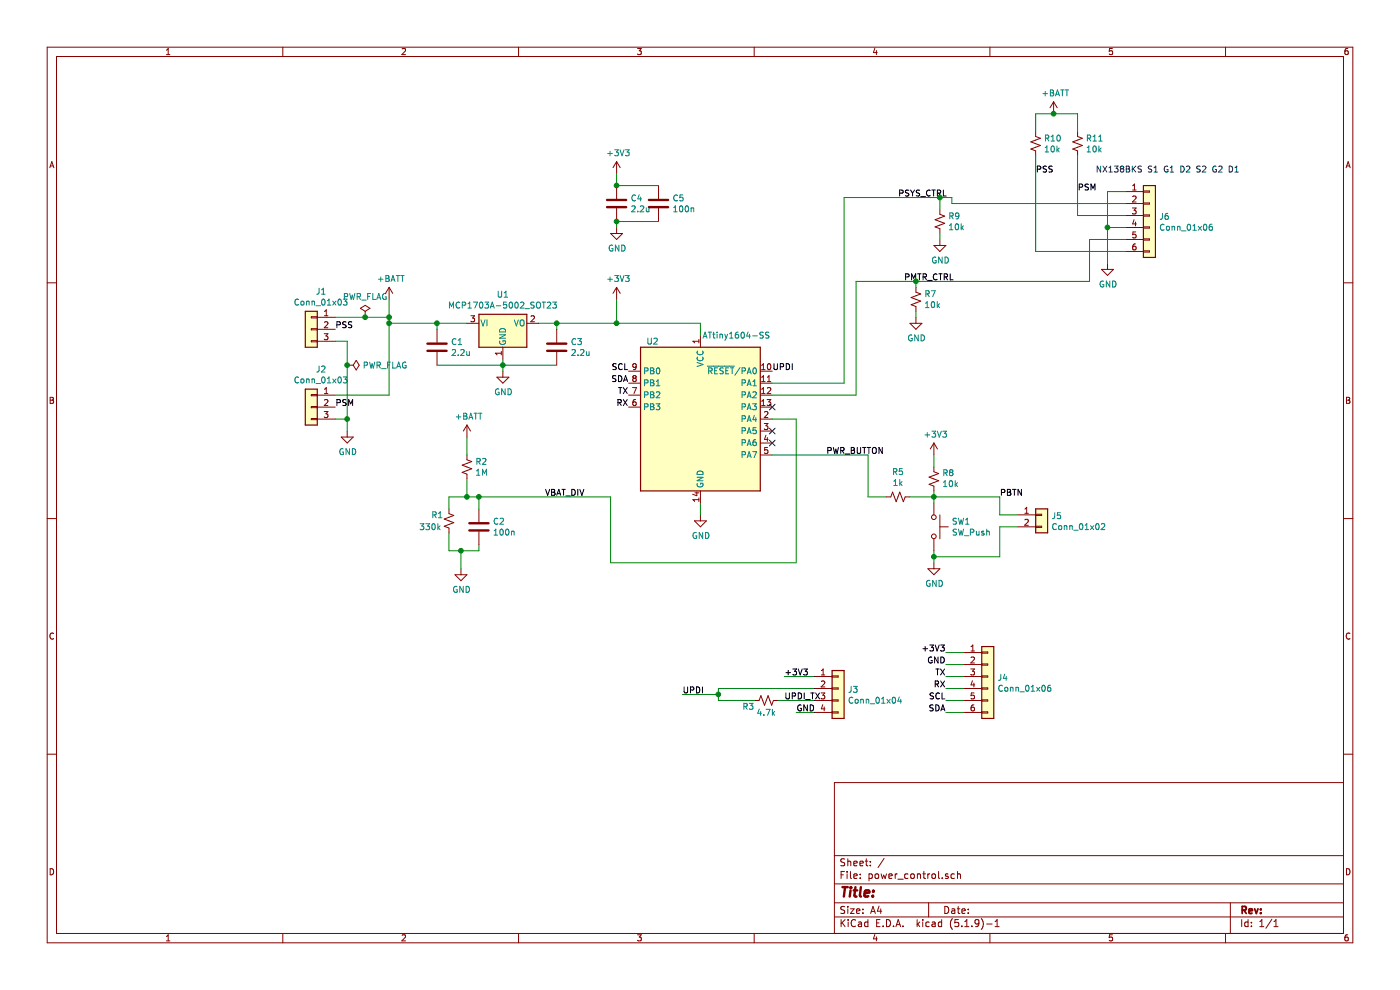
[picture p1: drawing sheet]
EESchema Schematic File Version 4
EELAYER 30 0
EELAYER END
$Descr A4 11693 8268
encoding utf-8
Sheet 1 1
Title ""
Date ""
Rev ""
Comp ""
Comment1 ""
Comment2 ""
Comment3 ""
Comment4 ""
$EndDescr
$Comp
L MCU_Microchip_ATtiny:ATtiny1604-SS U2
U 1 1
P 5850 3500
F 0 "U2" H 5450 4150 50  0000 C CNN
F 1 "ATtiny1604-SS" H 6150 4200 50  0000 C CNN
F 2 "Package_SO:SOIC-14_3.9x8.7mm_P1.27mm" H 5850 3500 50  0001 C CIN
F 3 "http://ww1.microchip.com/downloads/en/DeviceDoc/ATtiny804_1604-Data-Sheet-40002028A.pdf" H 5850 3500 50  0001 C CNN
	1    5850 3500
	1    0    0    -1  
$EndComp
$Comp
L Regulator_Linear:MCP1703A-5002_SOT23 U1
U 1 1
P 4200 2700
F 0 "U1" H 4200 2942 50  0000 C CNN
F 1 "MCP1703A-5002_SOT23" H 4200 2851 50  0000 C CNN
F 2 "Package_TO_SOT_SMD:SOT-23" H 4200 2900 50  0001 C CNN
F 3 "http://ww1.microchip.com/downloads/en/DeviceDoc/20005122B.pdf" H 4200 2650 50  0001 C CNN
	1    4200 2700
	1    0    0    -1  
$EndComp
$Comp
L power:GND #PWR05
U 1 1
P 4200 3100
F 0 "#PWR05" H 4200 2850 50  0001 C CNN
F 1 "GND" H 4205 2927 50  0000 C CNN
F 2 "" H 4200 3100 50  0001 C CNN
F 3 "" H 4200 3100 50  0001 C CNN
	1    4200 3100
	1    0    0    -1  
$EndComp
$Comp
L power:GND #PWR09
U 1 1
P 5850 4300
F 0 "#PWR09" H 5850 4050 50  0001 C CNN
F 1 "GND" H 5855 4127 50  0000 C CNN
F 2 "" H 5850 4300 50  0001 C CNN
F 3 "" H 5850 4300 50  0001 C CNN
	1    5850 4300
	1    0    0    -1  
$EndComp
$Comp
L power:+3V3 #PWR08
U 1 1
P 5150 2500
F 0 "#PWR08" H 5150 2350 50  0001 C CNN
F 1 "+3V3" H 5165 2673 50  0000 C CNN
F 2 "" H 5150 2500 50  0001 C CNN
F 3 "" H 5150 2500 50  0001 C CNN
	1    5150 2500
	1    0    0    -1  
$EndComp
$Comp
L power:+BATT #PWR02
U 1 1
P 3250 2500
F 0 "#PWR02" H 3250 2350 50  0001 C CNN
F 1 "+BATT" H 3265 2673 50  0000 C CNN
F 2 "" H 3250 2500 50  0001 C CNN
F 3 "" H 3250 2500 50  0001 C CNN
	1    3250 2500
	1    0    0    -1  
$EndComp
$Comp
L Connector_Generic:Conn_01x03 J1
U 1 1
P 2600 2750
F 0 "J1" H 2518 3067 50  0000 C CNN
F 1 "Conn_01x03" H 2518 2976 50  0000 C CNN
F 2 "Connector_PinHeader_2.54mm:PinHeader_1x03_P2.54mm_Vertical" H 2600 2750 50  0001 C CNN
F 3 "~" H 2600 2750 50  0001 C CNN
	1    2600 2750
	-1   0    0    -1  
$EndComp
$Comp
L Connector_Generic:Conn_01x03 J2
U 1 1
P 2600 3400
F 0 "J2" H 2518 3717 50  0000 C CNN
F 1 "Conn_01x03" H 2518 3626 50  0000 C CNN
F 2 "Connector_PinHeader_2.54mm:PinHeader_1x03_P2.54mm_Vertical" H 2600 3400 50  0001 C CNN
F 3 "~" H 2600 3400 50  0001 C CNN
	1    2600 3400
	-1   0    0    -1  
$EndComp
Wire Wire Line
	2800 2650 3050 2650
Wire Wire Line
	3250 2650 3250 2500
Wire Wire Line
	3250 2650 3250 2700
Wire Wire Line
	3250 2700 3650 2700
Connection ~ 3250 2650
Wire Wire Line
	2800 3300 3250 3300
Wire Wire Line
	3250 3300 3250 2700
Connection ~ 3250 2700
Wire Wire Line
	2800 2850 2900 2850
Wire Wire Line
	2900 2850 2900 3050
Wire Wire Line
	2900 3500 2800 3500
Wire Wire Line
	2900 3500 2900 3600
Connection ~ 2900 3500
$Comp
L power:GND #PWR01
U 1 1
P 2900 3600
F 0 "#PWR01" H 2900 3350 50  0001 C CNN
F 1 "GND" H 2905 3427 50  0000 C CNN
F 2 "" H 2900 3600 50  0001 C CNN
F 3 "" H 2900 3600 50  0001 C CNN
	1    2900 3600
	1    0    0    -1  
$EndComp
Wire Wire Line
	4200 3100 4200 3050
Wire Wire Line
	4500 2700 4650 2700
Wire Wire Line
	5850 2700 5850 2800
Wire Wire Line
	5150 2500 5150 2700
Connection ~ 5150 2700
Wire Wire Line
	5150 2700 5850 2700
$Comp
L Device:C C1
U 1 1
P 3650 2900
F 0 "C1" H 3765 2946 50  0000 L CNN
F 1 "2.2u" H 3765 2855 50  0000 L CNN
F 2 "Capacitor_SMD:C_0603_1608Metric_Pad1.08x0.95mm_HandSolder" H 3688 2750 50  0001 C CNN
F 3 "~" H 3650 2900 50  0001 C CNN
	1    3650 2900
	1    0    0    -1  
$EndComp
$Comp
L Device:C C3
U 1 1
P 4650 2900
F 0 "C3" H 4765 2946 50  0000 L CNN
F 1 "2.2u" H 4765 2855 50  0000 L CNN
F 2 "Capacitor_SMD:C_0603_1608Metric_Pad1.08x0.95mm_HandSolder" H 4688 2750 50  0001 C CNN
F 3 "~" H 4650 2900 50  0001 C CNN
	1    4650 2900
	1    0    0    -1  
$EndComp
$Comp
L Device:C C2
U 1 1
P 4000 4400
F 0 "C2" H 4115 4446 50  0000 L CNN
F 1 "100n" H 4115 4355 50  0000 L CNN
F 2 "Capacitor_SMD:C_0603_1608Metric_Pad1.08x0.95mm_HandSolder" H 4038 4250 50  0001 C CNN
F 3 "~" H 4000 4400 50  0001 C CNN
	1    4000 4400
	1    0    0    -1  
$EndComp
$Comp
L Device:R_Small_US R1
U 1 1
P 3750 4350
F 0 "R1" H 3600 4400 50  0000 L CNN
F 1 "330k" H 3500 4300 50  0000 L CNN
F 2 "Resistor_SMD:R_0603_1608Metric_Pad0.98x0.95mm_HandSolder" H 3750 4350 50  0001 C CNN
F 3 "~" H 3750 4350 50  0001 C CNN
	1    3750 4350
	1    0    0    -1  
$EndComp
$Comp
L Device:R_Small_US R2
U 1 1
P 3900 3900
F 0 "R2" H 3968 3946 50  0000 L CNN
F 1 "1M" H 3968 3855 50  0000 L CNN
F 2 "Resistor_SMD:R_0603_1608Metric_Pad0.98x0.95mm_HandSolder" H 3900 3900 50  0001 C CNN
F 3 "~" H 3900 3900 50  0001 C CNN
	1    3900 3900
	1    0    0    -1  
$EndComp
$Comp
L Device:R_Small_US R8
U 1 1
P 7800 4000
F 0 "R8" H 7732 3954 50  0000 R CNN
F 1 "10k" H 7732 4045 50  0000 R CNN
F 2 "Resistor_SMD:R_0603_1608Metric_Pad0.98x0.95mm_HandSolder" H 7800 4000 50  0001 C CNN
F 3 "~" H 7800 4000 50  0001 C CNN
	1    7800 4000
	-1   0    0    1   
$EndComp
$Comp
L Device:R_Small_US R9
U 1 1
P 7850 1850
F 0 "R9" H 7918 1896 50  0000 L CNN
F 1 "10k" H 7918 1805 50  0000 L CNN
F 2 "Resistor_SMD:R_0603_1608Metric_Pad0.98x0.95mm_HandSolder" H 7850 1850 50  0001 C CNN
F 3 "~" H 7850 1850 50  0001 C CNN
	1    7850 1850
	1    0    0    -1  
$EndComp
$Comp
L Device:R_Small_US R11
U 1 1
P 9000 1200
F 0 "R11" H 9068 1246 50  0000 L CNN
F 1 "10k" H 9068 1155 50  0000 L CNN
F 2 "Resistor_SMD:R_0603_1608Metric_Pad0.98x0.95mm_HandSolder" H 9000 1200 50  0001 C CNN
F 3 "~" H 9000 1200 50  0001 C CNN
	1    9000 1200
	1    0    0    -1  
$EndComp
$Comp
L Connector_Generic:Conn_01x06 J6
U 1 1
P 9600 1800
F 0 "J6" H 9680 1792 50  0000 L CNN
F 1 "Conn_01x06" H 9680 1701 50  0000 L CNN
F 2 "Package_TO_SOT_SMD:SOT-363_SC-70-6_Handsoldering" H 9600 1800 50  0001 C CNN
F 3 "~" H 9600 1800 50  0001 C CNN
	1    9600 1800
	1    0    0    -1  
$EndComp
Text Notes 9150 1450 0    50   ~ 0
NX138BKS S1 G1 D2 S2 G2 D1
$Comp
L power:GND #PWR015
U 1 1
P 9250 2200
F 0 "#PWR015" H 9250 1950 50  0001 C CNN
F 1 "GND" H 9255 2027 50  0000 C CNN
F 2 "" H 9250 2200 50  0001 C CNN
F 3 "" H 9250 2200 50  0001 C CNN
	1    9250 2200
	1    0    0    -1  
$EndComp
Wire Wire Line
	9250 2200 9250 1900
Wire Wire Line
	9250 1600 9400 1600
Wire Wire Line
	9400 1900 9250 1900
Connection ~ 9250 1900
Wire Wire Line
	9250 1900 9250 1600
Wire Wire Line
	9400 1800 9000 1800
Wire Wire Line
	9000 1800 9000 1300
$Comp
L Device:R_Small_US R10
U 1 1
P 8650 1200
F 0 "R10" H 8718 1246 50  0000 L CNN
F 1 "10k" H 8718 1155 50  0000 L CNN
F 2 "Resistor_SMD:R_0603_1608Metric_Pad0.98x0.95mm_HandSolder" H 8650 1200 50  0001 C CNN
F 3 "~" H 8650 1200 50  0001 C CNN
	1    8650 1200
	1    0    0    -1  
$EndComp
Wire Wire Line
	9400 2100 8650 2100
Wire Wire Line
	8650 2100 8650 1300
Wire Wire Line
	9000 1100 9000 950 
Wire Wire Line
	9000 950  8800 950 
Wire Wire Line
	8650 950  8650 1100
$Comp
L power:+BATT #PWR014
U 1 1
P 8800 950
F 0 "#PWR014" H 8800 800 50  0001 C CNN
F 1 "+BATT" H 8815 1123 50  0000 C CNN
F 2 "" H 8800 950 50  0001 C CNN
F 3 "" H 8800 950 50  0001 C CNN
	1    8800 950 
	1    0    0    -1  
$EndComp
Connection ~ 8800 950 
Wire Wire Line
	8800 950  8650 950 
$Comp
L Device:R_Small_US R7
U 1 1
P 7650 2500
F 0 "R7" H 7718 2546 50  0000 L CNN
F 1 "10k" H 7718 2455 50  0000 L CNN
F 2 "Resistor_SMD:R_0603_1608Metric_Pad0.98x0.95mm_HandSolder" H 7650 2500 50  0001 C CNN
F 3 "~" H 7650 2500 50  0001 C CNN
	1    7650 2500
	1    0    0    -1  
$EndComp
$Comp
L power:GND #PWR010
U 1 1
P 7650 2650
F 0 "#PWR010" H 7650 2400 50  0001 C CNN
F 1 "GND" H 7655 2477 50  0000 C CNN
F 2 "" H 7650 2650 50  0001 C CNN
F 3 "" H 7650 2650 50  0001 C CNN
	1    7650 2650
	1    0    0    -1  
$EndComp
$Comp
L power:GND #PWR013
U 1 1
P 7850 2000
F 0 "#PWR013" H 7850 1750 50  0001 C CNN
F 1 "GND" H 7855 1827 50  0000 C CNN
F 2 "" H 7850 2000 50  0001 C CNN
F 3 "" H 7850 2000 50  0001 C CNN
	1    7850 2000
	1    0    0    -1  
$EndComp
Wire Wire Line
	7650 2600 7650 2650
Wire Wire Line
	7650 2350 7650 2400
Wire Wire Line
	7650 2350 9100 2350
Wire Wire Line
	9100 2350 9100 2000
Wire Wire Line
	9100 2000 9400 2000
Connection ~ 7650 2350
Wire Wire Line
	9400 1700 7950 1700
Wire Wire Line
	7950 1700 7950 1650
Wire Wire Line
	7950 1650 7850 1650
Wire Wire Line
	7850 1750 7850 1650
Connection ~ 7850 1650
Wire Wire Line
	7850 2000 7850 1950
$Comp
L Switch:SW_Push SW1
U 1 1
P 7800 4400
F 0 "SW1" V 7754 4548 50  0000 L CNN
F 1 "SW_Push" V 7845 4548 50  0000 L CNN
F 2 "Button_Switch_SMD:SW_SPST_TL3305A" H 7800 4600 50  0001 C CNN
F 3 "~" H 7800 4600 50  0001 C CNN
	1    7800 4400
	0    1    1    0   
$EndComp
$Comp
L power:GND #PWR012
U 1 1
P 7800 4700
F 0 "#PWR012" H 7800 4450 50  0001 C CNN
F 1 "GND" H 7805 4527 50  0000 C CNN
F 2 "" H 7800 4700 50  0001 C CNN
F 3 "" H 7800 4700 50  0001 C CNN
	1    7800 4700
	1    0    0    -1  
$EndComp
$Comp
L power:+3V3 #PWR011
U 1 1
P 7800 3800
F 0 "#PWR011" H 7800 3650 50  0001 C CNN
F 1 "+3V3" H 7815 3973 50  0000 C CNN
F 2 "" H 7800 3800 50  0001 C CNN
F 3 "" H 7800 3800 50  0001 C CNN
	1    7800 3800
	1    0    0    -1  
$EndComp
Wire Wire Line
	7800 3800 7800 3900
Wire Wire Line
	7800 4100 7800 4150
Wire Wire Line
	7800 4600 7800 4650
Wire Wire Line
	7800 4150 7600 4150
Wire Wire Line
	7250 4150 7250 3800
Connection ~ 7800 4150
Wire Wire Line
	7800 4150 7800 4200
Wire Wire Line
	7150 2350 7150 3300
Wire Wire Line
	7050 1650 7050 3200
$Comp
L power:GND #PWR03
U 1 1
P 3850 4750
F 0 "#PWR03" H 3850 4500 50  0001 C CNN
F 1 "GND" H 3855 4577 50  0000 C CNN
F 2 "" H 3850 4750 50  0001 C CNN
F 3 "" H 3850 4750 50  0001 C CNN
	1    3850 4750
	1    0    0    -1  
$EndComp
$Comp
L power:+BATT #PWR04
U 1 1
P 3900 3650
F 0 "#PWR04" H 3900 3500 50  0001 C CNN
F 1 "+BATT" H 3915 3823 50  0000 C CNN
F 2 "" H 3900 3650 50  0001 C CNN
F 3 "" H 3900 3650 50  0001 C CNN
	1    3900 3650
	1    0    0    -1  
$EndComp
Wire Wire Line
	3900 3650 3900 3800
Wire Wire Line
	3750 4250 3750 4150
Wire Wire Line
	3750 4150 3900 4150
Wire Wire Line
	4000 4150 4000 4250
Wire Wire Line
	3900 4150 3900 4000
Connection ~ 3900 4150
Wire Wire Line
	3900 4150 4000 4150
Wire Wire Line
	4000 4550 4000 4600
Wire Wire Line
	4000 4600 3850 4600
Wire Wire Line
	3750 4600 3750 4450
Wire Wire Line
	3850 4750 3850 4600
Connection ~ 3850 4600
Wire Wire Line
	3850 4600 3750 4600
Wire Wire Line
	4000 4150 5100 4150
Connection ~ 4000 4150
$Comp
L Connector_Generic:Conn_01x06 J4
U 1 1
P 8250 5650
F 0 "J4" H 8330 5642 50  0000 L CNN
F 1 "Conn_01x06" H 8330 5551 50  0000 L CNN
F 2 "Connector_PinHeader_2.54mm:PinHeader_1x06_P2.54mm_Vertical" H 8250 5650 50  0001 C CNN
F 3 "~" H 8250 5650 50  0001 C CNN
	1    8250 5650
	1    0    0    -1  
$EndComp
Wire Wire Line
	7900 5450 8050 5450
Wire Wire Line
	8050 5550 7900 5550
Wire Wire Line
	8050 5650 7900 5650
Wire Wire Line
	8050 5750 7900 5750
Wire Wire Line
	8050 5850 7900 5850
Wire Wire Line
	8050 5950 7900 5950
Text Label 7900 5450 2    50   ~ 0
+3V3
Text Label 7900 5550 2    50   ~ 0
GND
Text Label 7900 5650 2    50   ~ 0
TX
Text Label 7900 5750 2    50   ~ 0
RX
Text Label 7900 5850 2    50   ~ 0
SCL
Text Label 7900 5950 2    50   ~ 0
SDA
Text Label 5250 3300 2    50   ~ 0
TX
Text Label 5250 3400 2    50   ~ 0
RX
Text Label 5250 3100 2    50   ~ 0
SCL
Text Label 5250 3200 2    50   ~ 0
SDA
$Comp
L Connector_Generic:Conn_01x04 J3
U 1 1
P 7000 5750
F 0 "J3" H 7080 5742 50  0000 L CNN
F 1 "Conn_01x04" H 7080 5651 50  0000 L CNN
F 2 "Connector_PinHeader_2.54mm:PinHeader_1x04_P2.54mm_Vertical" H 7000 5750 50  0001 C CNN
F 3 "~" H 7000 5750 50  0001 C CNN
	1    7000 5750
	1    0    0    -1  
$EndComp
Wire Wire Line
	6800 5650 6550 5650
Wire Wire Line
	6800 5950 6650 5950
Text Label 6550 5650 0    50   ~ 0
+3V3
Text Label 6650 5950 0    50   ~ 0
GND
$Comp
L Device:R_Small_US R3
U 1 1
P 6400 5850
F 0 "R3" V 6450 5700 50  0000 C CNN
F 1 "4.7k" V 6500 5850 50  0000 C CNN
F 2 "Resistor_SMD:R_0603_1608Metric_Pad0.98x0.95mm_HandSolder" H 6400 5850 50  0001 C CNN
F 3 "~" H 6400 5850 50  0001 C CNN
	1    6400 5850
	0    1    1    0   
$EndComp
Wire Wire Line
	6800 5850 6500 5850
Wire Wire Line
	6300 5850 6000 5850
Wire Wire Line
	6000 5850 6000 5800
Wire Wire Line
	6000 5750 6800 5750
Wire Wire Line
	6000 5800 5700 5800
Connection ~ 6000 5800
Wire Wire Line
	6000 5800 6000 5750
Text Label 5700 5800 0    50   ~ 0
UPDI
Text Label 6450 3100 0    50   ~ 0
UPDI
$Comp
L Connector_Generic:Conn_01x02 J5
U 1 1
P 8700 4300
F 0 "J5" H 8780 4292 50  0000 L CNN
F 1 "Conn_01x02" H 8780 4201 50  0000 L CNN
F 2 "Connector_PinHeader_2.54mm:PinHeader_1x02_P2.54mm_Vertical" H 8700 4300 50  0001 C CNN
F 3 "~" H 8700 4300 50  0001 C CNN
	1    8700 4300
	1    0    0    -1  
$EndComp
Wire Wire Line
	7800 4150 8350 4150
Wire Wire Line
	8350 4150 8350 4300
Wire Wire Line
	8350 4300 8500 4300
Wire Wire Line
	8350 4400 8350 4650
Wire Wire Line
	8350 4650 7800 4650
Wire Wire Line
	8350 4400 8500 4400
Connection ~ 7800 4650
Wire Wire Line
	7800 4650 7800 4700
$Comp
L Device:R_Small_US R5
U 1 1
P 7500 4150
F 0 "R5" V 7705 4150 50  0000 C CNN
F 1 "1k" V 7614 4150 50  0000 C CNN
F 2 "Resistor_SMD:R_0603_1608Metric_Pad0.98x0.95mm_HandSolder" H 7500 4150 50  0001 C CNN
F 3 "~" H 7500 4150 50  0001 C CNN
	1    7500 4150
	0    -1   -1   0   
$EndComp
Wire Wire Line
	7400 4150 7250 4150
Wire Wire Line
	3650 3050 4200 3050
Connection ~ 4200 3050
Wire Wire Line
	4200 3050 4200 3000
Wire Wire Line
	4200 3050 4650 3050
Wire Wire Line
	4650 2750 4650 2700
Connection ~ 4650 2700
Wire Wire Line
	4650 2700 5150 2700
Wire Wire Line
	3650 2750 3650 2700
Connection ~ 3650 2700
Wire Wire Line
	3650 2700 3900 2700
Text Label 8650 1450 0    50   ~ 0
PSS
Text Label 9000 1600 0    50   ~ 0
PSM
Text Label 2800 2750 0    50   ~ 0
PSS
Text Label 2800 3400 0    50   ~ 0
PSM
Wire Wire Line
	5850 4300 5850 4200
$Comp
L Device:C C4
U 1 1
P 5150 1700
F 0 "C4" H 5265 1746 50  0000 L CNN
F 1 "2.2u" H 5265 1655 50  0000 L CNN
F 2 "Capacitor_SMD:C_0603_1608Metric_Pad1.08x0.95mm_HandSolder" H 5188 1550 50  0001 C CNN
F 3 "~" H 5150 1700 50  0001 C CNN
	1    5150 1700
	1    0    0    -1  
$EndComp
$Comp
L power:+3V3 #PWR06
U 1 1
P 5150 1450
F 0 "#PWR06" H 5150 1300 50  0001 C CNN
F 1 "+3V3" H 5165 1623 50  0000 C CNN
F 2 "" H 5150 1450 50  0001 C CNN
F 3 "" H 5150 1450 50  0001 C CNN
	1    5150 1450
	1    0    0    -1  
$EndComp
$Comp
L power:GND #PWR07
U 1 1
P 5150 1900
F 0 "#PWR07" H 5150 1650 50  0001 C CNN
F 1 "GND" H 5155 1727 50  0000 C CNN
F 2 "" H 5150 1900 50  0001 C CNN
F 3 "" H 5150 1900 50  0001 C CNN
	1    5150 1900
	1    0    0    -1  
$EndComp
$Comp
L Device:C C5
U 1 1
P 5500 1700
F 0 "C5" H 5615 1746 50  0000 L CNN
F 1 "100n" H 5615 1655 50  0000 L CNN
F 2 "Capacitor_SMD:C_0603_1608Metric_Pad1.08x0.95mm_HandSolder" H 5538 1550 50  0001 C CNN
F 3 "~" H 5500 1700 50  0001 C CNN
	1    5500 1700
	1    0    0    -1  
$EndComp
Wire Wire Line
	5500 1550 5150 1550
Wire Wire Line
	5150 1550 5150 1450
Connection ~ 5150 1550
Wire Wire Line
	5500 1850 5150 1850
Wire Wire Line
	5150 1850 5150 1900
Connection ~ 5150 1850
$Comp
L power:PWR_FLAG #FLG0101
U 1 1
P 3050 2650
F 0 "#FLG0101" H 3050 2725 50  0001 C CNN
F 1 "PWR_FLAG" H 3050 2823 50  0000 C CNN
F 2 "" H 3050 2650 50  0001 C CNN
F 3 "~" H 3050 2650 50  0001 C CNN
	1    3050 2650
	1    0    0    -1  
$EndComp
Connection ~ 3050 2650
Wire Wire Line
	3050 2650 3250 2650
$Comp
L power:PWR_FLAG #FLG0102
U 1 1
P 2900 3050
F 0 "#FLG0102" H 2900 3125 50  0001 C CNN
F 1 "PWR_FLAG" V 2900 3178 50  0000 L CNN
F 2 "" H 2900 3050 50  0001 C CNN
F 3 "~" H 2900 3050 50  0001 C CNN
	1    2900 3050
	0    1    1    0   
$EndComp
Connection ~ 2900 3050
Wire Wire Line
	2900 3050 2900 3500
Wire Wire Line
	7050 1650 7850 1650
Wire Wire Line
	7150 2350 7650 2350
Wire Wire Line
	6450 3200 7050 3200
Wire Wire Line
	6450 3300 7150 3300
Wire Wire Line
	6450 3800 7250 3800
Wire Wire Line
	6450 3500 6650 3500
Wire Wire Line
	6650 3500 6650 4700
Wire Wire Line
	6650 4700 5100 4700
Wire Wire Line
	5100 4700 5100 4150
NoConn ~ 6450 3400
NoConn ~ 6450 3600
NoConn ~ 6450 3700
Text Label 7500 1650 0    50   ~ 0
PSYS_CTRL
Text Label 7550 2350 0    50   ~ 0
PMTR_CTRL
Text Label 4550 4150 0    50   ~ 0
VBAT_DIV
Text Label 6900 3800 0    50   ~ 0
PWR_BUTTON
Text Label 8350 4150 0    50   ~ 0
PBTN
Text Label 6550 5850 0    50   ~ 0
UPDI_TX
$EndSCHEMATC
